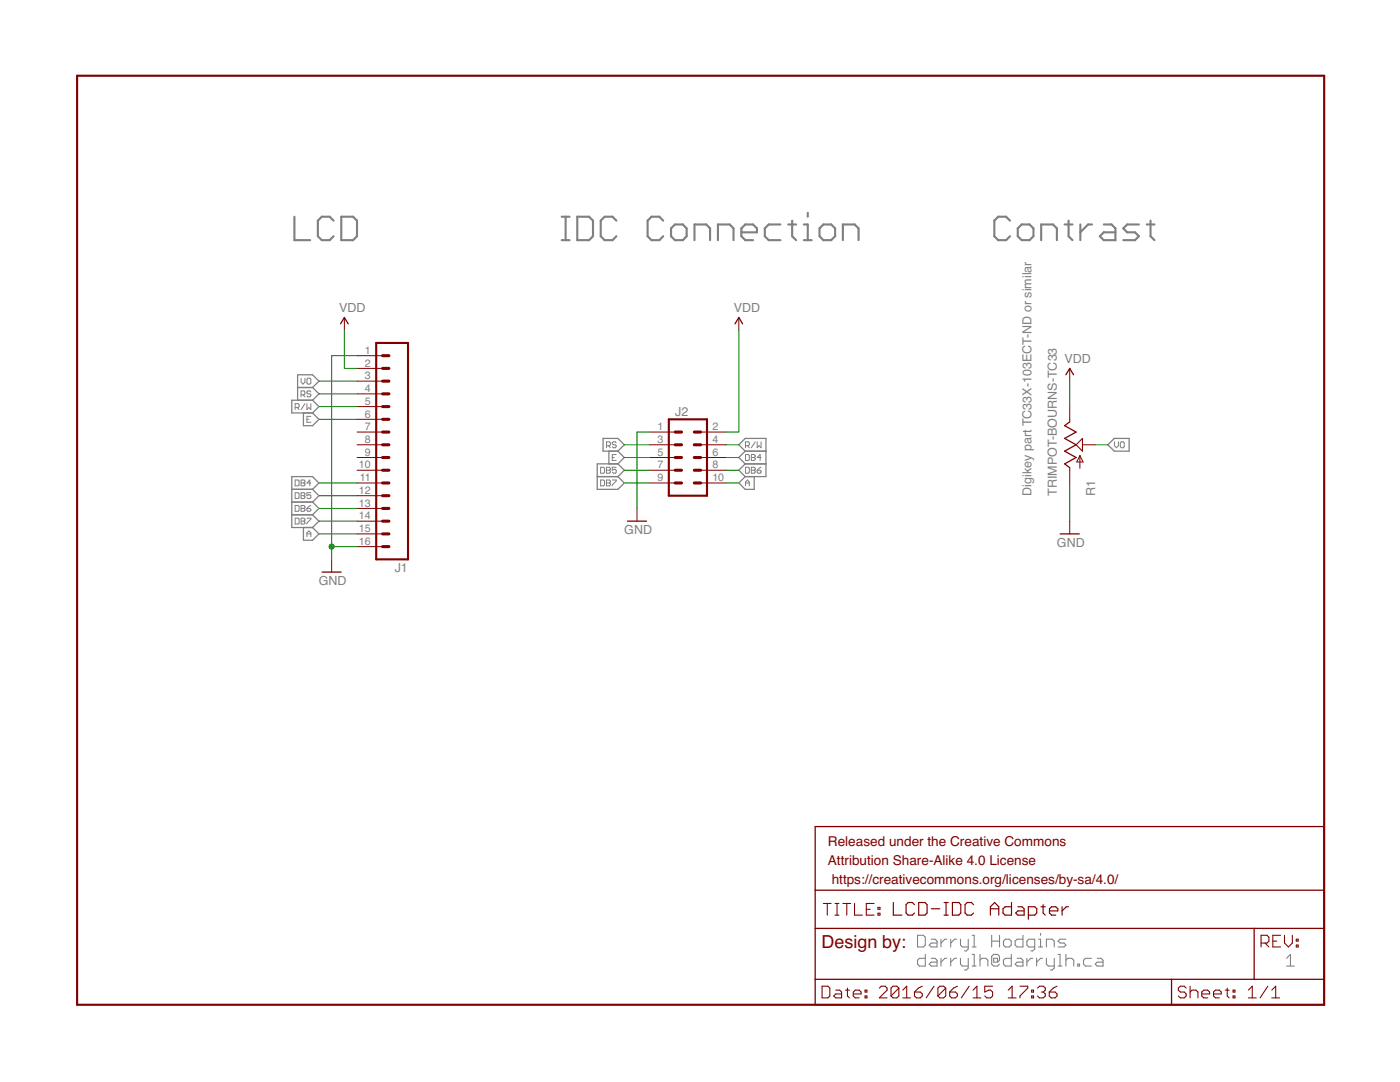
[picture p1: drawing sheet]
<?xml version="1.0" encoding="utf-8"?>
<!DOCTYPE eagle SYSTEM "eagle.dtd">
<!--
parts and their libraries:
SparkFun-Aesthetics: Licensing: Creative Commons ShareAlike 4.0 International - https://creativecommons.org/licenses/by-sa/4.0
-->
<eagle version="7.5.0">
<drawing>
<settings>
<setting alwaysvectorfont="no"/>
<setting verticaltext="up"/>
</settings>
<grid distance="0.1" unitdist="inch" unit="inch" style="lines" multiple="1" display="no" altdistance="0.01" altunitdist="inch" altunit="inch"/>
<schematic xreflabel="%F%N/%S.%C%R" xrefpart="/%S.%C%R">
<libraries>
<library name="SparkFun-Aesthetics">
<symbols>
<symbol name="DGND">
<wire x1="-1.905" y1="0" x2="1.905" y2="0" width="0.254" layer="94"/>
<text x="-2.54" y="-2.54" size="1.778" layer="96">&gt;VALUE</text>
<pin name="GND" x="0" y="2.54" visible="off" length="short" direction="sup" rot="R270"/>
</symbol>
<symbol name="VDD">
<wire x1="0.762" y1="1.27" x2="0" y2="2.54" width="0.254" layer="94"/>
<wire x1="0" y1="2.54" x2="-0.762" y2="1.27" width="0.254" layer="94"/>
<text x="-1.016" y="3.556" size="1.778" layer="96">&gt;VALUE</text>
<pin name="VDD" x="0" y="0" visible="off" length="short" direction="sup" rot="R90"/>
</symbol>
<symbol name="LETTER_L">
<wire x1="0" y1="185.42" x2="248.92" y2="185.42" width="0.4064" layer="94"/>
<wire x1="248.92" y1="185.42" x2="248.92" y2="0" width="0.4064" layer="94"/>
<wire x1="0" y1="185.42" x2="0" y2="0" width="0.4064" layer="94"/>
<wire x1="0" y1="0" x2="248.92" y2="0" width="0.4064" layer="94"/>
</symbol>
<symbol name="DOCFIELD">
<wire x1="0" y1="0" x2="71.12" y2="0" width="0.254" layer="94"/>
<wire x1="101.6" y1="15.24" x2="87.63" y2="15.24" width="0.254" layer="94"/>
<wire x1="0" y1="0" x2="0" y2="5.08" width="0.254" layer="94"/>
<wire x1="0" y1="5.08" x2="71.12" y2="5.08" width="0.254" layer="94"/>
<wire x1="0" y1="5.08" x2="0" y2="15.24" width="0.254" layer="94"/>
<wire x1="101.6" y1="15.24" x2="101.6" y2="5.08" width="0.254" layer="94"/>
<wire x1="71.12" y1="5.08" x2="71.12" y2="0" width="0.254" layer="94"/>
<wire x1="71.12" y1="5.08" x2="87.63" y2="5.08" width="0.254" layer="94"/>
<wire x1="71.12" y1="0" x2="101.6" y2="0" width="0.254" layer="94"/>
<wire x1="87.63" y1="15.24" x2="87.63" y2="5.08" width="0.254" layer="94"/>
<wire x1="87.63" y1="15.24" x2="0" y2="15.24" width="0.254" layer="94"/>
<wire x1="87.63" y1="5.08" x2="101.6" y2="5.08" width="0.254" layer="94"/>
<wire x1="101.6" y1="5.08" x2="101.6" y2="0" width="0.254" layer="94"/>
<wire x1="0" y1="15.24" x2="0" y2="22.86" width="0.254" layer="94"/>
<wire x1="101.6" y1="35.56" x2="0" y2="35.56" width="0.254" layer="94"/>
<wire x1="101.6" y1="35.56" x2="101.6" y2="22.86" width="0.254" layer="94"/>
<wire x1="0" y1="22.86" x2="101.6" y2="22.86" width="0.254" layer="94"/>
<wire x1="0" y1="22.86" x2="0" y2="35.56" width="0.254" layer="94"/>
<wire x1="101.6" y1="22.86" x2="101.6" y2="15.24" width="0.254" layer="94"/>
<text x="1.27" y="1.27" size="2.54" layer="94" font="vector">Date:</text>
<text x="12.7" y="1.27" size="2.54" layer="94" font="vector">&gt;LAST_DATE_TIME</text>
<text x="72.39" y="1.27" size="2.54" layer="94" font="vector">Sheet:</text>
<text x="86.36" y="1.27" size="2.54" layer="94" font="vector">&gt;SHEET</text>
<text x="88.9" y="11.43" size="2.54" layer="94" font="vector">REV:</text>
<text x="1.524" y="17.78" size="2.54" layer="94" font="vector">TITLE:</text>
<text x="15.494" y="17.78" size="2.7432" layer="94" font="vector">&gt;DRAWING_NAME</text>
<text x="2.54" y="31.75" size="1.9304" layer="94">Released under the Creative Commons</text>
<text x="2.54" y="27.94" size="1.9304" layer="94">Attribution Share-Alike 4.0 License</text>
<text x="2.54" y="24.13" size="1.9304" layer="94"> https://creativecommons.org/licenses/by-sa/4.0/</text>
<text x="1.27" y="11.43" size="2.54" layer="94">Design by:</text>
</symbol>
</symbols>
<devicesets>
<deviceset name="GND" prefix="GND">
<gates>
<gate name="1" symbol="DGND" x="0" y="0"/>
</gates>
<devices>
<device name="">
<technologies>
<technology name=""/>
</technologies>
</device>
</devices>
</deviceset>
<deviceset name="VDD" prefix="SUPPLY">
<gates>
<gate name="VDD" symbol="VDD" x="0" y="0"/>
</gates>
<devices>
<device name="">
<technologies>
<technology name=""/>
</technologies>
</device>
</devices>
</deviceset>
<deviceset name="FRAME-LETTER" prefix="FRAME">
<gates>
<gate name="G$1" symbol="LETTER_L" x="0" y="0"/>
<gate name="V" symbol="DOCFIELD" x="147.32" y="0" addlevel="must"/>
</gates>
<devices>
<device name="" package="CREATIVE_COMMONS">
<technologies>
<technology name=""/>
</technologies>
</device>
<device name="NO_PACKAGE" package="DUMMY">
<technologies>
<technology name="">
<attribute name="DESIGNER" value="Nobody" constant="no"/>
<attribute name="VERSION" value="v01" constant="no"/>
</technology>
</technologies>
</device>
</devices>
</deviceset>
</devicesets>
</library>
<library name="SparkFun-Connectors">
<symbols>
<symbol name="M16">
<wire x1="6.35" y1="-22.86" x2="0" y2="-22.86" width="0.4064" layer="94"/>
<wire x1="3.81" y1="-15.24" x2="5.08" y2="-15.24" width="0.6096" layer="94"/>
<wire x1="3.81" y1="-17.78" x2="5.08" y2="-17.78" width="0.6096" layer="94"/>
<wire x1="3.81" y1="-20.32" x2="5.08" y2="-20.32" width="0.6096" layer="94"/>
<wire x1="0" y1="20.32" x2="0" y2="-22.86" width="0.4064" layer="94"/>
<wire x1="6.35" y1="-22.86" x2="6.35" y2="20.32" width="0.4064" layer="94"/>
<wire x1="0" y1="20.32" x2="6.35" y2="20.32" width="0.4064" layer="94"/>
<wire x1="3.81" y1="-10.16" x2="5.08" y2="-10.16" width="0.6096" layer="94"/>
<wire x1="3.81" y1="-12.7" x2="5.08" y2="-12.7" width="0.6096" layer="94"/>
<wire x1="3.81" y1="-7.62" x2="5.08" y2="-7.62" width="0.6096" layer="94"/>
<wire x1="3.81" y1="-5.08" x2="5.08" y2="-5.08" width="0.6096" layer="94"/>
<wire x1="3.81" y1="-2.54" x2="5.08" y2="-2.54" width="0.6096" layer="94"/>
<wire x1="3.81" y1="0" x2="5.08" y2="0" width="0.6096" layer="94"/>
<wire x1="3.81" y1="2.54" x2="5.08" y2="2.54" width="0.6096" layer="94"/>
<wire x1="3.81" y1="5.08" x2="5.08" y2="5.08" width="0.6096" layer="94"/>
<wire x1="3.81" y1="7.62" x2="5.08" y2="7.62" width="0.6096" layer="94"/>
<wire x1="3.81" y1="10.16" x2="5.08" y2="10.16" width="0.6096" layer="94"/>
<wire x1="3.81" y1="12.7" x2="5.08" y2="12.7" width="0.6096" layer="94"/>
<wire x1="3.81" y1="15.24" x2="5.08" y2="15.24" width="0.6096" layer="94"/>
<wire x1="3.81" y1="17.78" x2="5.08" y2="17.78" width="0.6096" layer="94"/>
<text x="0" y="-25.4" size="1.778" layer="96">&gt;VALUE</text>
<text x="0" y="21.082" size="1.778" layer="95">&gt;NAME</text>
<pin name="1" x="10.16" y="-20.32" visible="pad" length="middle" direction="pas" swaplevel="1" rot="R180"/>
<pin name="2" x="10.16" y="-17.78" visible="pad" length="middle" direction="pas" swaplevel="1" rot="R180"/>
<pin name="3" x="10.16" y="-15.24" visible="pad" length="middle" direction="pas" swaplevel="1" rot="R180"/>
<pin name="4" x="10.16" y="-12.7" visible="pad" length="middle" direction="pas" swaplevel="1" rot="R180"/>
<pin name="5" x="10.16" y="-10.16" visible="pad" length="middle" direction="pas" swaplevel="1" rot="R180"/>
<pin name="6" x="10.16" y="-7.62" visible="pad" length="middle" direction="pas" swaplevel="1" rot="R180"/>
<pin name="7" x="10.16" y="-5.08" visible="pad" length="middle" direction="pas" swaplevel="1" rot="R180"/>
<pin name="8" x="10.16" y="-2.54" visible="pad" length="middle" direction="pas" swaplevel="1" rot="R180"/>
<pin name="9" x="10.16" y="0" visible="pad" length="middle" direction="pas" swaplevel="1" rot="R180"/>
<pin name="10" x="10.16" y="2.54" visible="pad" length="middle" direction="pas" swaplevel="1" rot="R180"/>
<pin name="11" x="10.16" y="5.08" visible="pad" length="middle" direction="pas" swaplevel="1" rot="R180"/>
<pin name="12" x="10.16" y="7.62" visible="pad" length="middle" direction="pas" swaplevel="1" rot="R180"/>
<pin name="13" x="10.16" y="10.16" visible="pad" length="middle" direction="pas" swaplevel="1" rot="R180"/>
<pin name="14" x="10.16" y="12.7" visible="pad" length="middle" direction="pas" swaplevel="1" rot="R180"/>
<pin name="15" x="10.16" y="15.24" visible="pad" length="middle" direction="pas" swaplevel="1" rot="R180"/>
<pin name="16" x="10.16" y="17.78" visible="pad" length="middle" direction="pas" swaplevel="1" rot="R180"/>
</symbol>
<symbol name="M05X2">
<wire x1="3.81" y1="-7.62" x2="-3.81" y2="-7.62" width="0.4064" layer="94"/>
<wire x1="1.27" y1="0" x2="2.54" y2="0" width="0.6096" layer="94"/>
<wire x1="1.27" y1="-2.54" x2="2.54" y2="-2.54" width="0.6096" layer="94"/>
<wire x1="1.27" y1="-5.08" x2="2.54" y2="-5.08" width="0.6096" layer="94"/>
<wire x1="-3.81" y1="7.62" x2="-3.81" y2="-7.62" width="0.4064" layer="94"/>
<wire x1="3.81" y1="-7.62" x2="3.81" y2="7.62" width="0.4064" layer="94"/>
<wire x1="-3.81" y1="7.62" x2="3.81" y2="7.62" width="0.4064" layer="94"/>
<wire x1="1.27" y1="5.08" x2="2.54" y2="5.08" width="0.6096" layer="94"/>
<wire x1="1.27" y1="2.54" x2="2.54" y2="2.54" width="0.6096" layer="94"/>
<wire x1="-1.27" y1="0" x2="-2.54" y2="0" width="0.6096" layer="94"/>
<wire x1="-1.27" y1="-2.54" x2="-2.54" y2="-2.54" width="0.6096" layer="94"/>
<wire x1="-1.27" y1="-5.08" x2="-2.54" y2="-5.08" width="0.6096" layer="94"/>
<wire x1="-1.27" y1="5.08" x2="-2.54" y2="5.08" width="0.6096" layer="94"/>
<wire x1="-1.27" y1="2.54" x2="-2.54" y2="2.54" width="0.6096" layer="94"/>
<text x="-2.54" y="-10.16" size="1.778" layer="96">&gt;VALUE</text>
<text x="-2.54" y="8.382" size="1.778" layer="95">&gt;NAME</text>
<pin name="10" x="7.62" y="-5.08" visible="pad" length="middle" direction="pas" swaplevel="1" rot="R180"/>
<pin name="8" x="7.62" y="-2.54" visible="pad" length="middle" direction="pas" swaplevel="1" rot="R180"/>
<pin name="6" x="7.62" y="0" visible="pad" length="middle" direction="pas" swaplevel="1" rot="R180"/>
<pin name="4" x="7.62" y="2.54" visible="pad" length="middle" direction="pas" swaplevel="1" rot="R180"/>
<pin name="2" x="7.62" y="5.08" visible="pad" length="middle" direction="pas" swaplevel="1" rot="R180"/>
<pin name="9" x="-7.62" y="-5.08" visible="pad" length="middle" direction="pas" swaplevel="1"/>
<pin name="7" x="-7.62" y="-2.54" visible="pad" length="middle" direction="pas" swaplevel="1"/>
<pin name="5" x="-7.62" y="0" visible="pad" length="middle" direction="pas" swaplevel="1"/>
<pin name="3" x="-7.62" y="2.54" visible="pad" length="middle" direction="pas" swaplevel="1"/>
<pin name="1" x="-7.62" y="5.08" visible="pad" length="middle" direction="pas" swaplevel="1"/>
</symbol>
</symbols>
<devicesets>
<deviceset name="M16" prefix="J" uservalue="yes">
<gates>
<gate name="G$1" symbol="M16" x="0" y="0"/>
</gates>
<devices>
<device name="PTH" package="1X16">
<connects>
<connect gate="G$1" pin="1" pad="1"/>
<connect gate="G$1" pin="10" pad="10"/>
<connect gate="G$1" pin="11" pad="11"/>
<connect gate="G$1" pin="12" pad="12"/>
<connect gate="G$1" pin="13" pad="13"/>
<connect gate="G$1" pin="14" pad="14"/>
<connect gate="G$1" pin="15" pad="15"/>
<connect gate="G$1" pin="16" pad="16"/>
<connect gate="G$1" pin="2" pad="2"/>
<connect gate="G$1" pin="3" pad="3"/>
<connect gate="G$1" pin="4" pad="4"/>
<connect gate="G$1" pin="5" pad="5"/>
<connect gate="G$1" pin="6" pad="6"/>
<connect gate="G$1" pin="7" pad="7"/>
<connect gate="G$1" pin="8" pad="8"/>
<connect gate="G$1" pin="9" pad="9"/>
</connects>
<technologies>
<technology name=""/>
</technologies>
</device>
<device name="LOCK" package="1X16_LOCK">
<connects>
<connect gate="G$1" pin="1" pad="1"/>
<connect gate="G$1" pin="10" pad="10"/>
<connect gate="G$1" pin="11" pad="11"/>
<connect gate="G$1" pin="12" pad="12"/>
<connect gate="G$1" pin="13" pad="13"/>
<connect gate="G$1" pin="14" pad="14"/>
<connect gate="G$1" pin="15" pad="15"/>
<connect gate="G$1" pin="16" pad="16"/>
<connect gate="G$1" pin="2" pad="2"/>
<connect gate="G$1" pin="3" pad="3"/>
<connect gate="G$1" pin="4" pad="4"/>
<connect gate="G$1" pin="5" pad="5"/>
<connect gate="G$1" pin="6" pad="6"/>
<connect gate="G$1" pin="7" pad="7"/>
<connect gate="G$1" pin="8" pad="8"/>
<connect gate="G$1" pin="9" pad="9"/>
</connects>
<technologies>
<technology name=""/>
</technologies>
</device>
<device name="LOCK_LONGPADS" package="1X16_LOCK_LONGPADS">
<connects>
<connect gate="G$1" pin="1" pad="1"/>
<connect gate="G$1" pin="10" pad="10"/>
<connect gate="G$1" pin="11" pad="11"/>
<connect gate="G$1" pin="12" pad="12"/>
<connect gate="G$1" pin="13" pad="13"/>
<connect gate="G$1" pin="14" pad="14"/>
<connect gate="G$1" pin="15" pad="15"/>
<connect gate="G$1" pin="16" pad="16"/>
<connect gate="G$1" pin="2" pad="2"/>
<connect gate="G$1" pin="3" pad="3"/>
<connect gate="G$1" pin="4" pad="4"/>
<connect gate="G$1" pin="5" pad="5"/>
<connect gate="G$1" pin="6" pad="6"/>
<connect gate="G$1" pin="7" pad="7"/>
<connect gate="G$1" pin="8" pad="8"/>
<connect gate="G$1" pin="9" pad="9"/>
</connects>
<technologies>
<technology name=""/>
</technologies>
</device>
<device name="MACHIINE-PIN_LOCK" package="1X16_MACHINE-PIN-HEADER_LOCK.004">
<connects>
<connect gate="G$1" pin="1" pad="1"/>
<connect gate="G$1" pin="10" pad="10"/>
<connect gate="G$1" pin="11" pad="11"/>
<connect gate="G$1" pin="12" pad="12"/>
<connect gate="G$1" pin="13" pad="13"/>
<connect gate="G$1" pin="14" pad="14"/>
<connect gate="G$1" pin="15" pad="15"/>
<connect gate="G$1" pin="16" pad="16"/>
<connect gate="G$1" pin="2" pad="2"/>
<connect gate="G$1" pin="3" pad="3"/>
<connect gate="G$1" pin="4" pad="4"/>
<connect gate="G$1" pin="5" pad="5"/>
<connect gate="G$1" pin="6" pad="6"/>
<connect gate="G$1" pin="7" pad="7"/>
<connect gate="G$1" pin="8" pad="8"/>
<connect gate="G$1" pin="9" pad="9"/>
</connects>
<technologies>
<technology name=""/>
</technologies>
</device>
<device name="LONGPADS" package="1X16_LONGPADS">
<connects>
<connect gate="G$1" pin="1" pad="1"/>
<connect gate="G$1" pin="10" pad="10"/>
<connect gate="G$1" pin="11" pad="11"/>
<connect gate="G$1" pin="12" pad="12"/>
<connect gate="G$1" pin="13" pad="13"/>
<connect gate="G$1" pin="14" pad="14"/>
<connect gate="G$1" pin="15" pad="15"/>
<connect gate="G$1" pin="16" pad="16"/>
<connect gate="G$1" pin="2" pad="2"/>
<connect gate="G$1" pin="3" pad="3"/>
<connect gate="G$1" pin="4" pad="4"/>
<connect gate="G$1" pin="5" pad="5"/>
<connect gate="G$1" pin="6" pad="6"/>
<connect gate="G$1" pin="7" pad="7"/>
<connect gate="G$1" pin="8" pad="8"/>
<connect gate="G$1" pin="9" pad="9"/>
</connects>
<technologies>
<technology name=""/>
</technologies>
</device>
<device name="1X16_NO_SILK" package="1X16_NO_SILK">
<connects>
<connect gate="G$1" pin="1" pad="1"/>
<connect gate="G$1" pin="10" pad="10"/>
<connect gate="G$1" pin="11" pad="11"/>
<connect gate="G$1" pin="12" pad="12"/>
<connect gate="G$1" pin="13" pad="13"/>
<connect gate="G$1" pin="14" pad="14"/>
<connect gate="G$1" pin="15" pad="15"/>
<connect gate="G$1" pin="16" pad="16"/>
<connect gate="G$1" pin="2" pad="2"/>
<connect gate="G$1" pin="3" pad="3"/>
<connect gate="G$1" pin="4" pad="4"/>
<connect gate="G$1" pin="5" pad="5"/>
<connect gate="G$1" pin="6" pad="6"/>
<connect gate="G$1" pin="7" pad="7"/>
<connect gate="G$1" pin="8" pad="8"/>
<connect gate="G$1" pin="9" pad="9"/>
</connects>
<technologies>
<technology name=""/>
</technologies>
</device>
</devices>
</deviceset>
<deviceset name="M05X2" prefix="J" uservalue="yes">
<gates>
<gate name="G$1" symbol="M05X2" x="0" y="0"/>
</gates>
<devices>
<device name="PTH" package="AVR_ICSP">
<connects>
<connect gate="G$1" pin="1" pad="1"/>
<connect gate="G$1" pin="10" pad="10"/>
<connect gate="G$1" pin="2" pad="2"/>
<connect gate="G$1" pin="3" pad="3"/>
<connect gate="G$1" pin="4" pad="4"/>
<connect gate="G$1" pin="5" pad="5"/>
<connect gate="G$1" pin="6" pad="6"/>
<connect gate="G$1" pin="7" pad="7"/>
<connect gate="G$1" pin="8" pad="8"/>
<connect gate="G$1" pin="9" pad="9"/>
</connects>
<technologies>
<technology name=""/>
</technologies>
</device>
<device name="RA" package="2X5-RA">
<connects>
<connect gate="G$1" pin="1" pad="1"/>
<connect gate="G$1" pin="10" pad="10"/>
<connect gate="G$1" pin="2" pad="2"/>
<connect gate="G$1" pin="3" pad="3"/>
<connect gate="G$1" pin="4" pad="4"/>
<connect gate="G$1" pin="5" pad="5"/>
<connect gate="G$1" pin="6" pad="6"/>
<connect gate="G$1" pin="7" pad="7"/>
<connect gate="G$1" pin="8" pad="8"/>
<connect gate="G$1" pin="9" pad="9"/>
</connects>
<technologies>
<technology name=""/>
</technologies>
</device>
<device name="RAF" package="2X5-RAF">
<connects>
<connect gate="G$1" pin="1" pad="1"/>
<connect gate="G$1" pin="10" pad="10"/>
<connect gate="G$1" pin="2" pad="2"/>
<connect gate="G$1" pin="3" pad="3"/>
<connect gate="G$1" pin="4" pad="4"/>
<connect gate="G$1" pin="5" pad="5"/>
<connect gate="G$1" pin="6" pad="6"/>
<connect gate="G$1" pin="7" pad="7"/>
<connect gate="G$1" pin="8" pad="8"/>
<connect gate="G$1" pin="9" pad="9"/>
</connects>
<technologies>
<technology name=""/>
</technologies>
</device>
<device name="SHD" package="2X5-SHROUDED">
<connects>
<connect gate="G$1" pin="1" pad="1"/>
<connect gate="G$1" pin="10" pad="10"/>
<connect gate="G$1" pin="2" pad="2"/>
<connect gate="G$1" pin="3" pad="3"/>
<connect gate="G$1" pin="4" pad="4"/>
<connect gate="G$1" pin="5" pad="5"/>
<connect gate="G$1" pin="6" pad="6"/>
<connect gate="G$1" pin="7" pad="7"/>
<connect gate="G$1" pin="8" pad="8"/>
<connect gate="G$1" pin="9" pad="9"/>
</connects>
<technologies>
<technology name=""/>
</technologies>
</device>
<device name="SHD_LOCK" package="2X5-SHROUDED_LOCK">
<connects>
<connect gate="G$1" pin="1" pad="1"/>
<connect gate="G$1" pin="10" pad="10"/>
<connect gate="G$1" pin="2" pad="2"/>
<connect gate="G$1" pin="3" pad="3"/>
<connect gate="G$1" pin="4" pad="4"/>
<connect gate="G$1" pin="5" pad="5"/>
<connect gate="G$1" pin="6" pad="6"/>
<connect gate="G$1" pin="7" pad="7"/>
<connect gate="G$1" pin="8" pad="8"/>
<connect gate="G$1" pin="9" pad="9"/>
</connects>
<technologies>
<technology name=""/>
</technologies>
</device>
<device name="SHD_SMD" package="2X5-SHROUDED_SMD">
<connects>
<connect gate="G$1" pin="1" pad="1"/>
<connect gate="G$1" pin="10" pad="10"/>
<connect gate="G$1" pin="2" pad="2"/>
<connect gate="G$1" pin="3" pad="3"/>
<connect gate="G$1" pin="4" pad="4"/>
<connect gate="G$1" pin="5" pad="5"/>
<connect gate="G$1" pin="6" pad="6"/>
<connect gate="G$1" pin="7" pad="7"/>
<connect gate="G$1" pin="8" pad="8"/>
<connect gate="G$1" pin="9" pad="9"/>
</connects>
<technologies>
<technology name=""/>
</technologies>
</device>
<device name="NO_SILK" package="2X5_NOSILK">
<connects>
<connect gate="G$1" pin="1" pad="1"/>
<connect gate="G$1" pin="10" pad="10"/>
<connect gate="G$1" pin="2" pad="2"/>
<connect gate="G$1" pin="3" pad="3"/>
<connect gate="G$1" pin="4" pad="4"/>
<connect gate="G$1" pin="5" pad="5"/>
<connect gate="G$1" pin="6" pad="6"/>
<connect gate="G$1" pin="7" pad="7"/>
<connect gate="G$1" pin="8" pad="8"/>
<connect gate="G$1" pin="9" pad="9"/>
</connects>
<technologies>
<technology name=""/>
</technologies>
</device>
<device name="0.05_IN_PTH_SILK" package="2X5_PTH_SILK_.05">
<connects>
<connect gate="G$1" pin="1" pad="1"/>
<connect gate="G$1" pin="10" pad="10"/>
<connect gate="G$1" pin="2" pad="2"/>
<connect gate="G$1" pin="3" pad="3"/>
<connect gate="G$1" pin="4" pad="4"/>
<connect gate="G$1" pin="5" pad="5"/>
<connect gate="G$1" pin="6" pad="6"/>
<connect gate="G$1" pin="7" pad="7"/>
<connect gate="G$1" pin="8" pad="8"/>
<connect gate="G$1" pin="9" pad="9"/>
</connects>
<technologies>
<technology name=""/>
</technologies>
</device>
<device name="SHD-NS" package="2X5-SHROUDED-NS">
<connects>
<connect gate="G$1" pin="1" pad="1"/>
<connect gate="G$1" pin="10" pad="10"/>
<connect gate="G$1" pin="2" pad="2"/>
<connect gate="G$1" pin="3" pad="3"/>
<connect gate="G$1" pin="4" pad="4"/>
<connect gate="G$1" pin="5" pad="5"/>
<connect gate="G$1" pin="6" pad="6"/>
<connect gate="G$1" pin="7" pad="7"/>
<connect gate="G$1" pin="8" pad="8"/>
<connect gate="G$1" pin="9" pad="9"/>
</connects>
<technologies>
<technology name=""/>
</technologies>
</device>
</devices>
</deviceset>
</devicesets>
</library>
<library name="Darryl-Electromechanical">
<symbols>
<symbol name="POT">
<wire x1="0" y1="-5.08" x2="0" y2="-4.572" width="0.1524" layer="94"/>
<wire x1="0" y1="-4.572" x2="-1.016" y2="-3.81" width="0.254" layer="94"/>
<wire x1="-1.016" y1="-3.81" x2="1.27" y2="-2.54" width="0.254" layer="94"/>
<wire x1="1.27" y1="-2.54" x2="-1.016" y2="-1.27" width="0.254" layer="94"/>
<wire x1="-1.016" y1="-1.27" x2="1.27" y2="0" width="0.254" layer="94"/>
<wire x1="1.27" y1="0" x2="-1.016" y2="1.27" width="0.254" layer="94"/>
<wire x1="-1.016" y1="1.27" x2="1.27" y2="2.54" width="0.254" layer="94"/>
<wire x1="1.27" y1="2.54" x2="-1.016" y2="3.81" width="0.254" layer="94"/>
<wire x1="-1.016" y1="3.81" x2="0" y2="4.572" width="0.254" layer="94"/>
<wire x1="0" y1="4.572" x2="0" y2="5.08" width="0.1524" layer="94"/>
<wire x1="1.27" y1="0" x2="2.54" y2="1.27" width="0.2032" layer="94"/>
<wire x1="2.54" y1="-1.27" x2="1.27" y2="0" width="0.2032" layer="94"/>
<wire x1="2.54" y1="1.27" x2="2.54" y2="-1.27" width="0.2032" layer="94"/>
<wire x1="2.032" y1="-4.699" x2="2.032" y2="-2.159" width="0.1524" layer="94"/>
<wire x1="2.032" y1="-2.159" x2="2.667" y2="-3.429" width="0.1524" layer="94"/>
<wire x1="2.667" y1="-3.429" x2="1.397" y2="-3.429" width="0.1524" layer="94"/>
<wire x1="1.397" y1="-3.429" x2="2.032" y2="-2.159" width="0.1524" layer="94"/>
<text x="5.08" y="-10.16" size="1.778" layer="95" rot="R90">&gt;NAME</text>
<text x="-2.54" y="-10.16" size="1.778" layer="95" rot="R90">&gt;Value</text>
<pin name="A" x="0" y="-7.62" visible="off" length="short" direction="pas" rot="R90"/>
<pin name="E" x="0" y="7.62" visible="off" length="short" direction="pas" rot="R270"/>
<pin name="S" x="5.08" y="0" visible="off" length="short" direction="pas" rot="R180"/>
</symbol>
</symbols>
<devicesets>
<deviceset name="TRIMPOT">
<gates>
<gate name="G$1" symbol="POT" x="0" y="0"/>
</gates>
<devices>
<device name="-BOURNS-TC33" package="TRIMPOT-BOURNS-TC33">
<connects>
<connect gate="G$1" pin="A" pad="1"/>
<connect gate="G$1" pin="E" pad="3"/>
<connect gate="G$1" pin="S" pad="2"/>
</connects>
<technologies>
<technology name=""/>
</technologies>
</device>
</devices>
</deviceset>
</devicesets>
</library>
</libraries>
<attributes>
</attributes>
<variantdefs>
</variantdefs>
<classes>
<class number="0" name="default" width="0" drill="0">
</class>
</classes>
<parts>
<part name="J1" library="SparkFun-Connectors" deviceset="M16" device="PTH"/>
<part name="GND4" library="SparkFun-Aesthetics" deviceset="GND" device=""/>
<part name="GND6" library="SparkFun-Aesthetics" deviceset="GND" device=""/>
<part name="J2" library="SparkFun-Connectors" deviceset="M05X2" device="SHD"/>
<part name="R1" library="Darryl-Electromechanical" deviceset="TRIMPOT" device="-BOURNS-TC33"/>
<part name="SUPPLY1" library="SparkFun-Aesthetics" deviceset="VDD" device=""/>
<part name="SUPPLY2" library="SparkFun-Aesthetics" deviceset="VDD" device=""/>
<part name="SUPPLY3" library="SparkFun-Aesthetics" deviceset="VDD" device=""/>
<part name="GND1" library="SparkFun-Aesthetics" deviceset="GND" device=""/>
<part name="FRAME1" library="SparkFun-Aesthetics" deviceset="FRAME-LETTER" device=""/>
</parts>
<sheets>
<sheet>
<plain>
<text x="190.5" y="101.6" size="1.778" layer="97" rot="R90">Digikey part TC33X-103ECT-ND or similar</text>
<text x="43.18" y="152.4" size="5.08" layer="97" font="vector">LCD</text>
<text x="96.52" y="152.4" size="5.08" layer="97" font="vector">IDC Connection</text>
<text x="182.88" y="152.4" size="5.08" layer="97" font="vector">Contrast</text>
<text x="167.64" y="7.62" size="2.54" layer="97" font="vector">Darryl Hodgins
darrylh@darrylh.ca</text>
<text x="241.3" y="7.62" size="2.54" layer="97" font="vector">1</text>
</plain>
<instances>
<instance part="J1" gate="G$1" x="66.04" y="109.22" rot="R180"/>
<instance part="GND4" gate="1" x="198.12" y="93.98"/>
<instance part="GND6" gate="1" x="50.8" y="86.36"/>
<instance part="J2" gate="G$1" x="121.92" y="109.22"/>
<instance part="R1" gate="G$1" x="198.12" y="111.76"/>
<instance part="SUPPLY1" gate="VDD" x="198.12" y="124.46"/>
<instance part="SUPPLY2" gate="VDD" x="53.34" y="134.62"/>
<instance part="SUPPLY3" gate="VDD" x="132.08" y="134.62"/>
<instance part="GND1" gate="1" x="111.76" y="96.52"/>
<instance part="FRAME1" gate="G$1" x="0" y="0"/>
<instance part="FRAME1" gate="V" x="147.32" y="0"/>
</instances>
<busses>
</busses>
<nets>
<net name="VO" class="0">
<segment>
<wire x1="55.88" y1="124.46" x2="48.26" y2="124.46" width="0.1524" layer="91"/>
<pinref part="J1" gate="G$1" pin="3"/>
<label x="48.26" y="124.46" size="1.27" layer="95" font="vector" rot="R180" xref="yes"/>
</segment>
<segment>
<pinref part="R1" gate="G$1" pin="S"/>
<wire x1="205.74" y1="111.76" x2="203.2" y2="111.76" width="0.1524" layer="91"/>
<label x="205.74" y="111.76" size="1.27" layer="95" font="vector" xref="yes"/>
</segment>
</net>
<net name="RS" class="0">
<segment>
<pinref part="J1" gate="G$1" pin="4"/>
<wire x1="55.88" y1="121.92" x2="48.26" y2="121.92" width="0.1524" layer="91"/>
<label x="48.26" y="121.92" size="1.27" layer="95" font="vector" rot="R180" xref="yes"/>
</segment>
<segment>
<pinref part="J2" gate="G$1" pin="3"/>
<wire x1="109.22" y1="111.76" x2="114.3" y2="111.76" width="0.1524" layer="91"/>
<label x="109.22" y="111.76" size="1.27" layer="95" font="vector" rot="R180" xref="yes"/>
</segment>
</net>
<net name="R/W" class="0">
<segment>
<pinref part="J1" gate="G$1" pin="5"/>
<wire x1="55.88" y1="119.38" x2="48.26" y2="119.38" width="0.1524" layer="91"/>
<label x="48.26" y="119.38" size="1.27" layer="95" font="vector" rot="R180" xref="yes"/>
</segment>
<segment>
<pinref part="J2" gate="G$1" pin="4"/>
<wire x1="132.08" y1="111.76" x2="129.54" y2="111.76" width="0.1524" layer="91"/>
<label x="132.08" y="111.76" size="1.27" layer="95" font="vector" xref="yes"/>
</segment>
</net>
<net name="E" class="0">
<segment>
<pinref part="J1" gate="G$1" pin="6"/>
<wire x1="55.88" y1="116.84" x2="48.26" y2="116.84" width="0.1524" layer="91"/>
<label x="48.26" y="116.84" size="1.27" layer="95" font="vector" rot="R180" xref="yes"/>
</segment>
<segment>
<pinref part="J2" gate="G$1" pin="5"/>
<wire x1="109.22" y1="109.22" x2="114.3" y2="109.22" width="0.1524" layer="91"/>
<label x="109.22" y="109.22" size="1.27" layer="95" font="vector" rot="R180" xref="yes"/>
</segment>
</net>
<net name="DB4" class="0">
<segment>
<pinref part="J1" gate="G$1" pin="11"/>
<wire x1="55.88" y1="104.14" x2="48.26" y2="104.14" width="0.1524" layer="91"/>
<label x="48.26" y="104.14" size="1.27" layer="95" font="vector" rot="R180" xref="yes"/>
</segment>
<segment>
<pinref part="J2" gate="G$1" pin="6"/>
<wire x1="132.08" y1="109.22" x2="129.54" y2="109.22" width="0.1524" layer="91"/>
<label x="132.08" y="109.22" size="1.27" layer="95" font="vector" xref="yes"/>
</segment>
</net>
<net name="DB5" class="0">
<segment>
<pinref part="J1" gate="G$1" pin="12"/>
<wire x1="55.88" y1="101.6" x2="48.26" y2="101.6" width="0.1524" layer="91"/>
<label x="48.26" y="101.6" size="1.27" layer="95" font="vector" rot="R180" xref="yes"/>
</segment>
<segment>
<pinref part="J2" gate="G$1" pin="7"/>
<wire x1="109.22" y1="106.68" x2="114.3" y2="106.68" width="0.1524" layer="91"/>
<label x="109.22" y="106.68" size="1.27" layer="95" font="vector" rot="R180" xref="yes"/>
</segment>
</net>
<net name="DB6" class="0">
<segment>
<pinref part="J1" gate="G$1" pin="13"/>
<wire x1="55.88" y1="99.06" x2="48.26" y2="99.06" width="0.1524" layer="91"/>
<label x="48.26" y="99.06" size="1.27" layer="95" font="vector" rot="R180" xref="yes"/>
</segment>
<segment>
<pinref part="J2" gate="G$1" pin="8"/>
<wire x1="132.08" y1="106.68" x2="129.54" y2="106.68" width="0.1524" layer="91"/>
<label x="132.08" y="106.68" size="1.27" layer="95" font="vector" xref="yes"/>
</segment>
</net>
<net name="DB7" class="0">
<segment>
<pinref part="J1" gate="G$1" pin="14"/>
<wire x1="55.88" y1="96.52" x2="48.26" y2="96.52" width="0.1524" layer="91"/>
<label x="48.26" y="96.52" size="1.27" layer="95" font="vector" rot="R180" xref="yes"/>
</segment>
<segment>
<pinref part="J2" gate="G$1" pin="9"/>
<wire x1="109.22" y1="104.14" x2="114.3" y2="104.14" width="0.1524" layer="91"/>
<label x="109.22" y="104.14" size="1.27" layer="95" font="vector" rot="R180" xref="yes"/>
</segment>
</net>
<net name="GND" class="0">
<segment>
<pinref part="R1" gate="G$1" pin="A"/>
<wire x1="198.12" y1="104.14" x2="198.12" y2="96.52" width="0.1524" layer="91"/>
<pinref part="GND4" gate="1" pin="GND"/>
</segment>
<segment>
<pinref part="J1" gate="G$1" pin="16"/>
<wire x1="55.88" y1="91.44" x2="50.8" y2="91.44" width="0.1524" layer="91"/>
<pinref part="J1" gate="G$1" pin="1"/>
<wire x1="55.88" y1="129.54" x2="50.8" y2="129.54" width="0.1524" layer="91"/>
<wire x1="50.8" y1="129.54" x2="50.8" y2="91.44" width="0.1524" layer="91"/>
<junction x="50.8" y="91.44"/>
<wire x1="50.8" y1="91.44" x2="50.8" y2="88.9" width="0.1524" layer="91"/>
<pinref part="GND6" gate="1" pin="GND"/>
</segment>
<segment>
<pinref part="J2" gate="G$1" pin="1"/>
<wire x1="111.76" y1="114.3" x2="114.3" y2="114.3" width="0.1524" layer="91"/>
<wire x1="111.76" y1="114.3" x2="111.76" y2="99.06" width="0.1524" layer="91"/>
<pinref part="GND1" gate="1" pin="GND"/>
</segment>
</net>
<net name="A" class="0">
<segment>
<pinref part="J1" gate="G$1" pin="15"/>
<label x="48.26" y="93.98" size="1.27" layer="95" font="vector" rot="R180" xref="yes"/>
<wire x1="48.26" y1="93.98" x2="55.88" y2="93.98" width="0.1524" layer="91"/>
</segment>
<segment>
<pinref part="J2" gate="G$1" pin="10"/>
<wire x1="132.08" y1="104.14" x2="129.54" y2="104.14" width="0.1524" layer="91"/>
<label x="132.08" y="104.14" size="1.27" layer="95" font="vector" xref="yes"/>
</segment>
</net>
<net name="VDD" class="0">
<segment>
<pinref part="J2" gate="G$1" pin="2"/>
<pinref part="SUPPLY3" gate="VDD" pin="VDD"/>
<wire x1="132.08" y1="114.3" x2="132.08" y2="134.62" width="0.1524" layer="91"/>
<wire x1="132.08" y1="114.3" x2="129.54" y2="114.3" width="0.1524" layer="91"/>
</segment>
<segment>
<pinref part="J1" gate="G$1" pin="2"/>
<wire x1="55.88" y1="127" x2="53.34" y2="127" width="0.1524" layer="91"/>
<pinref part="SUPPLY2" gate="VDD" pin="VDD"/>
<wire x1="53.34" y1="134.62" x2="53.34" y2="127" width="0.1524" layer="91"/>
</segment>
<segment>
<wire x1="198.12" y1="119.38" x2="198.12" y2="124.46" width="0.1524" layer="91"/>
<pinref part="R1" gate="G$1" pin="E"/>
<pinref part="SUPPLY1" gate="VDD" pin="VDD"/>
</segment>
</net>
</nets>
</sheet>
</sheets>
</schematic>
</drawing>
<compatibility>
<note version="6.3" minversion="6.2.2" severity="warning">
Since Version 6.2.2 text objects can contain more than one line,
which will not be processed correctly with this version.
</note>
</compatibility>
</eagle>
